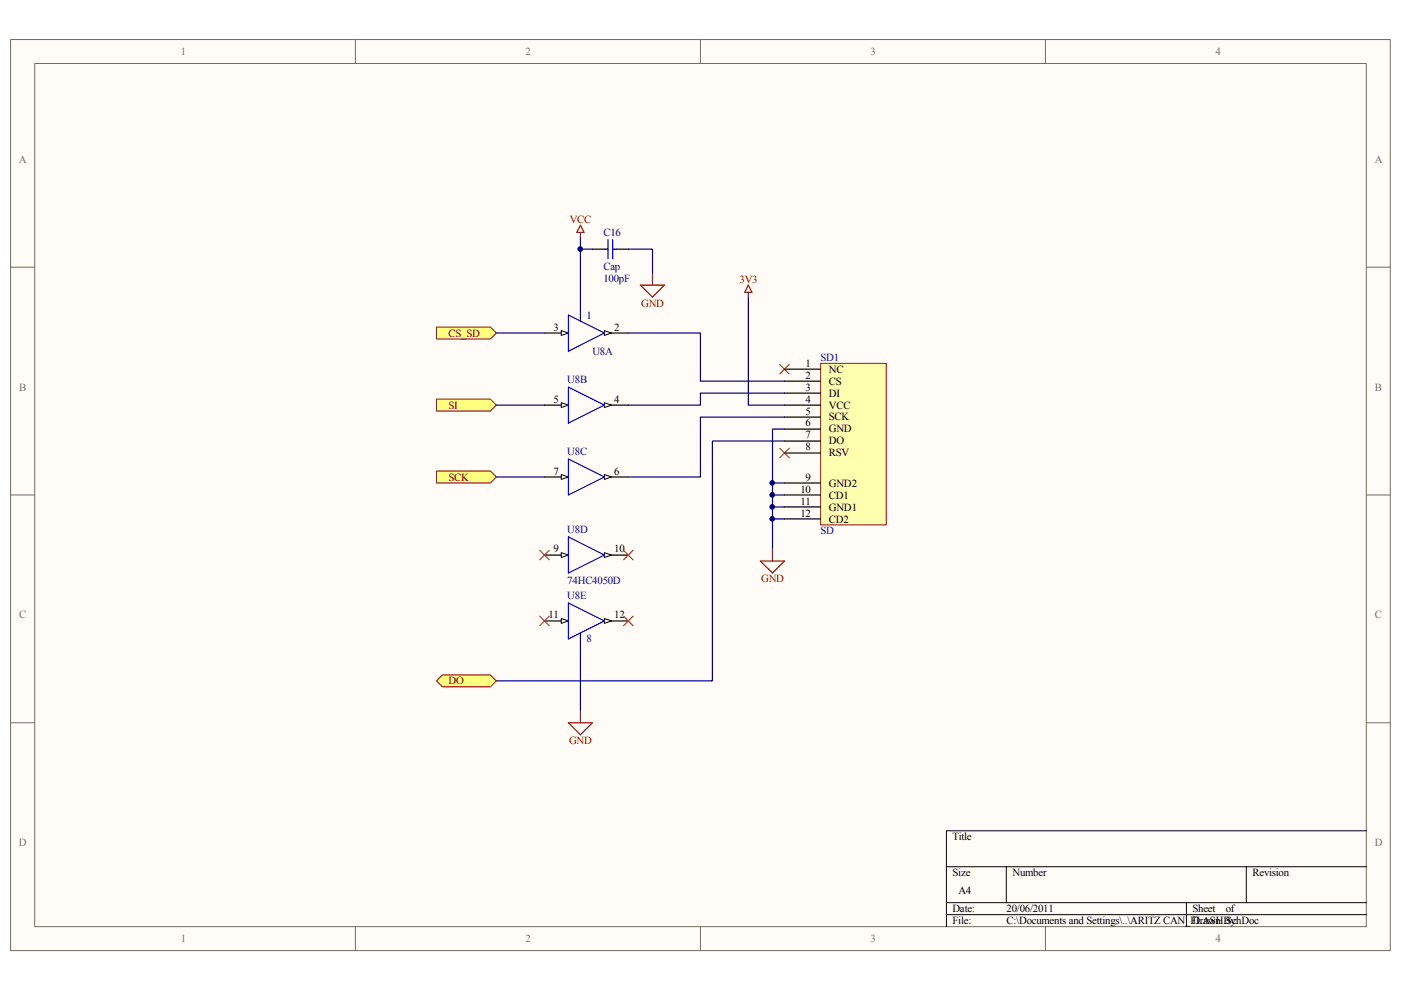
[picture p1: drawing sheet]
<svg xmlns="http://www.w3.org/2000/svg" width="297mm" height="210mm" viewBox="0 0 297 210" stroke-linecap="round" stroke-linejoin="round" font-family="sans-serif">
<path d="M2.3 8.4h292.5v193.1h-292.5z" fill="#fffcf8"/>
<path d="M2.2 8.4h292.6v193.1h-292.6z" fill="none" stroke="#706f64" stroke-width=".21"/>
<path d="M7.4 13.5h282.3v183h-282.3z" fill="#fffcf8"/>
<g fill="none" stroke="#706f64" stroke-width=".21">
<path d="M7.4 13.5h282.3v183h-282.3zM75.3 8.3v5.1M148.5 8.3v5.1M221.7 8.3v5.1M2.2 56.6h5.1M289.7 56.6h5.1M2.2 104.9h5.1M289.7 104.9h5.1M2.2 153.2h5.1M289.7 153.2h5.1M75.3 196.5v5.1M148.5 196.5v5.1"/>
<path d="M221.7 196.5v5.1"/>
</g>
<path d="M289.7 176.1h-89v20.4M200.7 183.8h89M200.7 191.4h89M200.7 193.9h89M213.4 183.8v7.6M251.5 191.4v5.1M264.2 183.8v7.6" fill="none" stroke="#000" stroke-width=".21"/>
<path d="M115.4 70.6h5.1" fill="none" stroke="#000" stroke-width=".25"/>
<path d="M119 70.1l1.5 .5-1.5 .5z" fill="#fffcf8"/>
<path d="M119 70.1l1.5 .5-1.5 .5z" fill="none" stroke="#000" stroke-width=".21"/>
<path d="M128.1 70.6h5.1" fill="none" stroke="#000" stroke-width=".25"/>
<path d="M128.1 70.1l1.6 .5-1.6 .5z" fill="#fffcf8"/>
<path d="M128.1 70.1l1.6 .5-1.6 .5z" fill="none" stroke="#000" stroke-width=".21"/>
<path d="M120.5 66.8l7.6 3.8-7.6 3.9z" fill="none" stroke="#00f" stroke-width=".25"/>
<path d="M115.4 85.9h5.1" fill="none" stroke="#000" stroke-width=".25"/>
<path d="M119 85.4l1.5 .5-1.5 .5z" fill="#fffcf8"/>
<path d="M119 85.4l1.5 .5-1.5 .5z" fill="none" stroke="#000" stroke-width=".21"/>
<path d="M128.1 85.9h5.1" fill="none" stroke="#000" stroke-width=".25"/>
<path d="M128.1 85.4l1.6 .5-1.6 .5z" fill="#fffcf8"/>
<path d="M128.1 85.4l1.6 .5-1.6 .5z" fill="none" stroke="#000" stroke-width=".21"/>
<path d="M120.5 82.1l7.6 3.8-7.6 3.8z" fill="none" stroke="#00f" stroke-width=".25"/>
<path d="M115.4 101.1h5.1" fill="none" stroke="#000" stroke-width=".25"/>
<path d="M119 100.6l1.5 .5-1.5 .5z" fill="#fffcf8"/>
<path d="M119 100.6l1.5 .5-1.5 .5z" fill="none" stroke="#000" stroke-width=".21"/>
<path d="M128.1 101.1h5.1" fill="none" stroke="#000" stroke-width=".25"/>
<path d="M128.1 100.6l1.6 .5-1.6 .5z" fill="#fffcf8"/>
<path d="M128.1 100.6l1.6 .5-1.6 .5z" fill="none" stroke="#000" stroke-width=".21"/>
<path d="M120.5 97.3l7.6 3.8-7.6 3.8z" fill="none" stroke="#00f" stroke-width=".25"/>
<path d="M128.1 117.7h5.1" fill="none" stroke="#000" stroke-width=".25"/>
<path d="M128.1 117.2l1.6 .5-1.6 .5z" fill="#fffcf8"/>
<path d="M128.1 117.2l1.6 .5-1.6 .5z" fill="none" stroke="#000" stroke-width=".21"/>
<path d="M115.4 117.7h5.1" fill="none" stroke="#000" stroke-width=".25"/>
<path d="M119 117.2l1.5 .5-1.5 .5z" fill="#fffcf8"/>
<path d="M119 117.2l1.5 .5-1.5 .5z" fill="none" stroke="#000" stroke-width=".21"/>
<path d="M120.5 113.8l7.6 3.9-7.6 3.8z" fill="none" stroke="#00f" stroke-width=".25"/>
<path d="M128.1 131.7h5.1" fill="none" stroke="#000" stroke-width=".25"/>
<path d="M128.1 131.1l1.6 .6-1.6 .5z" fill="#fffcf8"/>
<path d="M128.1 131.1l1.6 .6-1.6 .5z" fill="none" stroke="#000" stroke-width=".21"/>
<path d="M115.4 131.7h5.1" fill="none" stroke="#000" stroke-width=".25"/>
<path d="M119 131.1l1.5 .6-1.5 .5z" fill="#fffcf8"/>
<path d="M119 131.1l1.5 .6-1.5 .5z" fill="none" stroke="#000" stroke-width=".21"/>
<path d="M120.5 127.8l7.6 3.9-7.6 3.8z" fill="none" stroke="#00f" stroke-width=".25"/>
<path d="M133.2 70.6h15.3v10.2h17.8M158.7 63v22.9h7.6M166.3 83.4h-17.8v2.5h-15.3M166.3 88.4h-17.8v12.7h-15.3M166.3 91h-2.5v11.4h2.5M163.8 107.5v2.5h2.5M163.8 102.4v2.5M163.8 110v6.4M166.3 104.9h-2.5v2.6h2.5" fill="none" stroke="#000080" stroke-width=".25"/>
<path d="M158.7 60.5l.7 1.5h-1.5zM158.7 62v1M161.2 119h5.1l-2.5 2.5zM163.8 116.4v2.6" fill="none" stroke="#800000" stroke-width=".25"/>
<path d="M114.4 116.7l2.1 2M116.5 116.7l-2.1 2M132.2 116.7l2 2M134.2 116.7l-2 2M114.4 130.6l2.1 2.1M116.5 130.6l-2.1 2.1M132.2 130.6l2 2.1M134.2 130.6l-2 2.1" fill="none" stroke="#f00" stroke-width=".21"/>
<path d="M92.5 69.3h11.5l1.2 1.3-1.2 1.3h-11.5z" fill-rule="evenodd" fill="#ffff80"/>
<path d="M92.5 69.3h11.5l1.2 1.3-1.2 1.3h-11.5z" fill="none" stroke="#800000" stroke-width=".21"/>
<path d="M92.5 84.6h11.5l1.2 1.3-1.2 1.3h-11.5z" fill-rule="evenodd" fill="#ffff80"/>
<path d="M92.5 84.6h11.5l1.2 1.3-1.2 1.3h-11.5z" fill="none" stroke="#800000" stroke-width=".21"/>
<path d="M92.5 99.9h11.5l1.2 1.2-1.2 1.3h-11.5z" fill-rule="evenodd" fill="#ffff80"/>
<path d="M92.5 99.9h11.5l1.2 1.2-1.2 1.3h-11.5z" fill="none" stroke="#800000" stroke-width=".21"/>
<path d="M166.3 93.5h-15.3v50.9h-45.8" fill="none" stroke="#000080" stroke-width=".25"/>
<path d="M92.5 144.4l1.3-1.3h10.2l1.2 1.3-1.2 1.2h-10.2z" fill-rule="evenodd" fill="#ffff80"/>
<path d="M92.5 144.4l1.3-1.3h10.2l1.2 1.3-1.2 1.2h-10.2z" fill="none" stroke="#800000" stroke-width=".21"/>
<path d="M123.1 50.3v17.8M123.1 52.8h2.5M133.2 52.8h5.1v5.1M105.2 70.6h10.2M105.2 85.9h10.2M105.2 101.1h10.2M123.1 134.2v16.5" fill="none" stroke="#000080" stroke-width=".25"/>
<path d="M125.6 52.8h2.5M130.7 52.8h2.5" fill="none" stroke="#000" stroke-width=".25"/>
<path d="M128.1 52.8h.8M128.9 50.8v4.1M129.9 50.8v4.1M129.9 52.8h.8" fill="none" stroke="#00f" stroke-width=".25"/>
<path d="M123.1 47.8l.7 1.5h-1.5zM123.1 49.3v1M138.3 57.9v2.6M135.8 60.5h5.1l-2.6 2.5zM120.5 153.2h5.1l-2.5 2.6zM123.1 150.7v2.5" fill="none" stroke="#800000" stroke-width=".25"/>
<path d="M165.3 77.3l2 2M167.3 77.3l-2 2M165.3 95l2 2.1M167.3 95l-2 2.1" fill="none" stroke="#f00" stroke-width=".21"/>
<path d="M174 77.1h13.9v34.2h-13.9z" fill="#ffffb0"/>
<path d="M174 77h13.9v34.3h-13.9z" fill="none" stroke="#800000" stroke-width=".21"/>
<path d="M166.3 78.3h7.6M166.3 80.8h7.6M166.3 83.4h7.6M166.3 85.9h7.6M166.3 88.4h7.6M166.3 91h7.6M166.3 93.5h7.6M166.3 96.1h7.6M166.3 102.4h7.6M166.3 104.9h7.6M166.3 107.5h7.6M166.3 110h7.6" fill="none" stroke="#000" stroke-width=".25"/>
<circle cx="123" cy="52.8" r=".49" fill="#000080"/>
<circle cx="123" cy="52.8" r=".49" fill="none" stroke="#000080" stroke-width=".21"/>
<circle cx="163.7" cy="110" r=".49" fill="#000080"/>
<circle cx="163.7" cy="110" r=".49" fill="none" stroke="#000080" stroke-width=".21"/>
<circle cx="163.7" cy="107.5" r=".49" fill="#000080"/>
<circle cx="163.7" cy="107.5" r=".49" fill="none" stroke="#000080" stroke-width=".21"/>
<circle cx="163.7" cy="104.9" r=".49" fill="#000080"/>
<circle cx="163.7" cy="104.9" r=".49" fill="none" stroke="#000080" stroke-width=".21"/>
<circle cx="163.7" cy="102.4" r=".49" fill="#000080"/>
<circle cx="163.7" cy="102.4" r=".49" fill="none" stroke="#000080" stroke-width=".21"/>
<g font-size="2.3" fill="#706f64">
<text x="38.3" y="11.6">1</text>
<text x="111.4" y="11.6">2</text>
<text x="184.6" y="11.6">3</text>
<text x="257.7" y="11.6">4</text>
<text x="4" y="34.5">A</text>
<text x="291.5" y="34.5">A</text>
<text x="4.1" y="82.8">B</text>
<text x="291.5" y="82.8">B</text>
<text x="4.1" y="131.1">C</text>
<text x="291.5" y="131.1">C</text>
<text x="4" y="179.4">D</text>
<text x="291.5" y="179.4">D</text>
<text x="38.3" y="199.8">1</text>
<text x="111.4" y="199.8">2</text>
<text x="184.6" y="199.8">3</text>
<text x="257.7" y="199.8">4</text>
</g>
<g font-size="2.3" fill="#800000">
<text x="120.8" y="47.2">VCC</text>
<text x="156.8" y="59.9">3V3</text>
<text x="135.9" y="65">GND</text>
<text x="95.1" y="71.4">CS_SD</text>
<text x="95.1" y="86.6">SI</text>
<text x="95.1" y="101.9">SCK</text>
<text x="161.4" y="123.5">GND</text>
<text x="95.1" y="145.1">DO</text>
<text x="120.6" y="157.8">GND</text>
</g>
<g font-size="2.3" fill="#000080">
<text x="127.9" y="50">C16</text>
<text x="127.9" y="59.7">100pF</text>
<text x="127.9" y="57.1">Cap</text>
<text x="124.4" y="67.6">1</text>
<text x="125.6" y="75.2">U8A</text>
<text x="173.9" y="76.5">SD1</text>
<text x="120.3" y="81.3">U8B</text>
<text x="120.3" y="96.5">U8C</text>
<text x="120.3" y="113.1">U8D</text>
<text x="173.9" y="113.3">SD</text>
<text x="120.3" y="123.7">74HC4050D</text>
<text x="120.3" y="127">U8E</text>
<text x="124.4" y="136.2">8</text>
</g>
<g font-size="2.3">
<text x="117.4" y="70.1">3</text>
<text x="130.2" y="70.1">2</text>
<text x="170.8" y="77.7">1</text>
<text x="170.8" y="80.3">2</text>
<text x="170.8" y="82.8">3</text>
<text x="175.7" y="79">NC</text>
<text x="175.7" y="81.5">CS</text>
<text x="117.4" y="85.3">5</text>
<text x="130.2" y="85.3">4</text>
<text x="170.8" y="85.3">4</text>
<text x="170.8" y="87.9">5</text>
<text x="175.7" y="84.1">DI</text>
<text x="175.7" y="86.6">VCC</text>
<text x="175.7" y="89.2">SCK</text>
<text x="170.8" y="90.4">6</text>
<text x="170.8" y="93">7</text>
<text x="170.8" y="95.5">8</text>
<text x="175.7" y="91.7">GND</text>
<text x="175.7" y="94.2">DO</text>
<text x="117.4" y="100.6">7</text>
<text x="130.2" y="100.6">6</text>
<text x="170.8" y="101.9">9</text>
<text x="175.7" y="96.8">RSV</text>
<text x="169.7" y="104.4">10</text>
<text x="169.7" y="107">11</text>
<text x="175.7" y="103.2">GND2</text>
<text x="175.7" y="105.7">CD1</text>
<text x="169.7" y="109.5">12</text>
<text x="175.7" y="108.2">GND1</text>
<text x="175.7" y="110.8">CD2</text>
<text x="117.4" y="117.1">9</text>
<text x="130.2" y="117.1">10</text>
<text x="116.3" y="131.1">11</text>
<text x="130.2" y="131.1">12</text>
<text x="201.9" y="178.1">Title</text>
<text x="201.9" y="185.8">Size</text>
<text x="214.7" y="185.8">Number</text>
<text x="265.6" y="185.8">Revision</text>
<text x="203.2" y="189.6">A4</text>
<text x="201.9" y="193.4">Date:</text>
<text x="201.9" y="196">File:</text>
<text x="213.4" y="193.4">20/06/2011</text>
<text x="213.4" y="196">C:\Documents and Settings\..\ARITZ CAN_FLASH.SchDoc</text>
<text x="252.8" y="196">Drawn By:</text>
<text x="252.8" y="193.4">Sheet</text>
<text x="259.9" y="193.4">of</text>
</g>
</svg>
